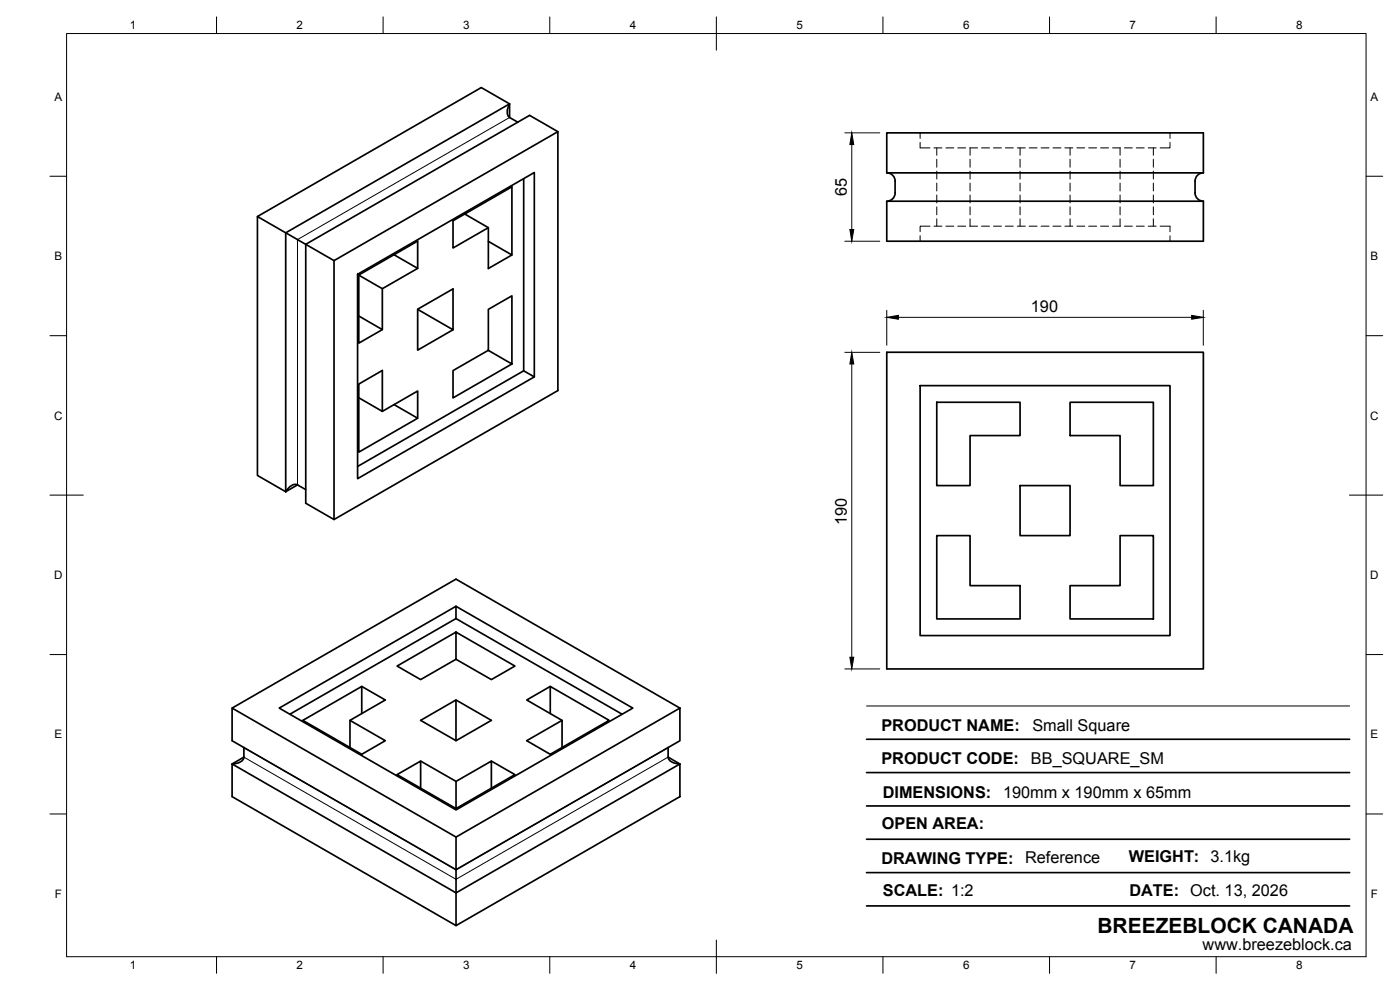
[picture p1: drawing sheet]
<svg xmlns="http://www.w3.org/2000/svg" width="420mm" height="297mm" viewBox="0 0 420 297" stroke-linecap="round" stroke-linejoin="round" font-family="sans-serif">
<!-- layer: Visible -->
<g fill="none" stroke="#000" stroke-width=".51">
<path d="M152.9 35.2v-4l-8.5-4.9-67.1 38.7 8.4 4.9M152.9 31.2l-67.2 38.7M152.9 35.2l2.5 1.5M152.9 31.2l-.3 .7a2.7 2.7 0 0 0 .3 3.3M167.4 39.5l-67.2 38.7-8.4-4.9M266.1 39.9h95v12h-95zM157.2 53.6v57.7l-49.9 28.7M266.1 51.8a2.51 2.51 0 0 1 2.5 2.6M268.6 54.4v3.5M268.6 57.9a2.51 2.51 0 0 1-2.5 2.5M358.6 54.4v3.5a2.51 2.51 0 0 0 2.6 2.5M361.2 51.8a2.51 2.51 0 0 0-2.6 2.6"/>
<path d="M77.3 65v77.6l8.4 4.9M85.7 69.9v77.6M85.8 69.8l6 3.5M91.8 73.3l67.1-38.7 8.5 4.9v77.7l-67.2 38.7-8.4-4.9zM100.2 78.2v77.7M118.3 76.4l7 4.1v-8.2l-17.6 10.2M139.5 64.2l7.1 4.1v12.3l7-4.1M146.6 68.3l-10.6 6.1v-8.2l17.6-10.1v20.4l-7-4.1M266.1 60.4h95v12h-95zM107.3 82.3l53.1-30.5v61.3l-53.1 30.5zM107.7 82.5v20.5l7-4.1M114.7 86.6v12.3l-7-4.1"/>
<path d="M125.3 80.5l-10.6 6.1-7-4M125.3 92.8l10.7 6.1v-12.2l-10.7 6.1v12.3l10.7-6.2M107.7 119.3l7 4.1v-12.2l-7 4v20.5l17.6-10.2-7-4.1M146.5 105.1l7.1 4.1-17.6 10.2v-8.2l10.6-6.1v-12.3l7-4v20.4M157.2 111.3l3.2 1.8M266.1 105.7h95v95h-95zM276.1 115.7h75v75h-75zM114.7 123.4l10.6-6.1v8.2M281.1 120.7h25v10h-15v15h-10zM321.1 120.7h25v25h-10v-15h-15zM89.3 145.5l2.5 1.4M89.3 145.5l-3.6 2"/>
<path d="M89.3 145.5a2.99 2.99 0 0 0-3.5 2M306.1 145.7h15v15h-15zM281.1 160.7h10v15h15v10h-25zM321.1 175.7h15v-15h10v25h-25zM136.8 189.7l-17.6 10.1 7 4.1 10.6-6.1v-8.1l17.7 10.1-7 4.1-10.7-6.1M136.8 181.9l-53 30.6 53.1 30.5 53-30.5-53.1-30.6v3.7M69.7 212.5l67.1-38.7 67.2 38.7M87 214.3l49.8-28.7 49.9 28.7M108.6 214.1v-8.1l-17.7 10.1 17.7 10.2 7-4.1-10.6-6.1M108.6 206l7 4-10.6 6.1v8.2M136.8 210l10.7 6.1-10.6 6.1-10.7-6.1 10.6-6.1v12.2M165.1 214.1v-8.1l17.7 10.1-17.7 10.2-7-4.1 10.6-6.1v8.2"/>
<path d="M165.1 206l-7 4 10.6 6.1M69.7 229.2l67.2 38.7v-7l-67.2-38.6v-9.8l67.2 38.6M73.2 227.2l-3.5 2v9.8l67.2 38.7M73.2 224.3v2.9M73.2 227.2a2.99 2.99 0 0 1-3.5 2M126.2 236.5v-8.1l-7 4 17.7 10.2M126.2 228.4l10.7 6v8.2M136.9 234.4l10.6-6v8.1M147.5 228.4l7 4-17.6 10.2M200.5 224.3v2.9l3.5 2-.8-.1a2.71 2.71 0 0 1-2.7-1.9M136.9 251.1l67.1-38.6v9.8l-67.1 38.6zM136.9 267.9l67.1-38.7v9.8l-67.1 38.7z"/>
</g>
<!-- layer: Hidden -->
<g fill="none" stroke="#000" stroke-width=".3">
<path d="M276.1 39.9v1.6M351.1 39.9v1.6M276.1 42.7v1.7h3M280.3 44.4h2.4M281.1 44.4v2.2M281.1 47.8v2.4M281.1 51.4v2.3M281.1 54.9v2.4M281.1 58.5v2.4M283.9 44.4h2.4M287.4 44.4h2.4M291 44.4h2.4"/>
<path d="M291.1 44.4v2.2M291.1 47.8v2.4M291.1 51.4v2.3M291.1 54.9v2.4M291.1 58.5v2.4M294.6 44.4h2.4M298.2 44.4h2.3M301.7 44.4h2.4M305.3 44.4h2.4M306.1 44.4v2.2M306.1 47.8v2.4M306.1 51.4v2.3"/>
<path d="M306.1 54.9v2.4M306.1 58.5v2.4M308.9 44.4h2.4M312.4 44.4h2.4M316 44.4h2.4M319.6 44.4h2.4M321.1 44.4v2.2M321.1 47.8v2.4M321.1 51.4v2.3M321.1 54.9v2.4M321.1 58.5v2.4M323.2 44.4h2.3"/>
<path d="M326.7 44.4h2.4M330.3 44.4h2.4M333.9 44.4h2.4M336.1 44.4v2.2M336.1 47.8v2.4M336.1 51.4v2.3M336.1 54.9v2.4M336.1 58.5v2.4M337.5 44.4h2.3M341 44.4h2.4M344.6 44.4h2.4M346.1 44.4v2.2"/>
<path d="M346.1 47.8v2.4M346.1 51.4v2.3M346.1 54.9v2.4M346.1 58.5v2.4M351.1 42.7v1.7h-2.9M276.1 70.7v1.7M279.1 67.9h-3v1.6M280.3 67.9h2.4M281.1 62.1v2.4M281.1 65.6v2.3M283.9 67.9h2.4M287.4 67.9h2.4"/>
<path d="M291 67.9h2.4M291.1 62.1v2.4M291.1 65.6v2.3M294.6 67.9h2.4M298.2 67.9h2.3M301.7 67.9h2.4M305.3 67.9h2.4M306.1 62.1v2.4M306.1 65.6v2.3M308.9 67.9h2.4M312.4 67.9h2.4M316 67.9h2.4"/>
<path d="M319.6 67.9h2.4M321.1 62.1v2.4M321.1 65.6v2.3M323.2 67.9h2.3M326.7 67.9h2.4M330.3 67.9h2.4M333.9 67.9h2.4M336.1 62.1v2.4M336.1 65.6v2.3M337.5 67.9h2.3M341 67.9h2.4M344.6 67.9h2.4"/>
<path d="M346.1 62.1v2.4M346.1 65.6v2.3M348.2 67.9h2.9v1.6M351.1 70.7v1.7"/>
</g>
<!-- layer: Visible Narrow -->
<path d="M152.9 35.2l-63.6 36.7v73.6M73.2 224.3l63.7 36.6 63.6-36.6M73.2 227.2l63.7 36.6 63.6-36.6" fill="none" stroke="#000" stroke-width=".3"/>
<!-- layer: BORDER -->
<g fill="none" stroke="#000" stroke-width=".3">
<path d="M20 10.1h390v276.9h-390zM65 5.1v5M115 5.1v5M165 5.1v5M215 5.1v10M265 5.1v5M315 5.1v5M365 5.1v5M15 52.9h5M410 52.9h5M15 100.7h5M410 100.7h5"/>
<path d="M15 148.6h10M405 148.6h10M15 196.4h5M410 196.4h5M15 244.2h5M410 244.2h5M65 287v5M115 287v5M165 287v5M215 282.1v9.9M265 287v5M315 287v5"/>
<path d="M365 287v5"/>
</g>
<!-- layer: TITLEBLOCK -->
<path d="M260.1 231.8h144.9M260.1 221.8h144.9M260.1 251.8h144.9M260.1 241.8h144.9M260.1 271.8h144.9M260.1 261.8h144.9" fill="none" stroke="#000" stroke-width=".51"/>
<path d="M260.1 211.8h144.9" fill="none" stroke="#000" stroke-width=".3"/>
<!-- layer: FD_Dimensions -->
<path d="M253.5 39.9h10.5M255.6 43.4v25.5M253.5 72.4h10.5M266.1 93.1v10.5M269.6 95.2h88M361.1 93.1v10.5M253.5 105.7h10.5M255.6 109.2v88M253.5 200.7h10.5" fill="none" stroke="#000" stroke-width=".3"/>
<path d="M255.6 39.9l.6 3.5h-1.1zM255.1 68.9h1.1l-.6 3.5zM266.1 95.2l3.5-.6v1.2zM357.6 94.6l3.5 .6-3.5 .6zM255.6 105.7l.6 3.5h-1.1zM255.1 197.2h1.1l-.6 3.5z" fill="#000" stroke="#000" stroke-width=".3"/>
<text font-size="6.3" x="329.4" y="279.8">BREEZEBLOCK CANADA</text>
<g font-size="4.9">
<text x="254.2" y="58.8" transform="rotate(-90 254.2 58.8)">65</text>
<text x="309.4" y="93.8">190</text>
<text x="254.2" y="157.4" transform="rotate(-90 254.2 157.4)">190</text>
<text x="264.5" y="219.4">PRODUCT NAME:</text>
<text x="309.8" y="219.2">Small Square</text>
<text x="264.5" y="229.4">PRODUCT CODE:</text>
<text x="309.4" y="229.2">BB_SQUARE_SM</text>
<text x="264.9" y="239.4">DIMENSIONS:</text>
<text x="301" y="239.5">190mm x 190mm x 65mm</text>
<text x="264.6" y="248.8">OPEN AREA:</text>
<text x="264.5" y="259.1">DRAWING TYPE:</text>
<text x="307.6" y="258.9">Reference</text>
<text x="338.8" y="258.7">WEIGHT: 3.1kg</text>
<text x="264.9" y="268.7">SCALE: 1:2</text>
<text x="339" y="268.9">DATE: Oct. 13, 2026</text>
<text x="360.9" y="285.1">www.breezeblock.ca</text>
</g>
<g font-size="3.5">
<text x="39" y="8.8">1</text>
<text x="89" y="8.8">2</text>
<text x="139" y="8.8">3</text>
<text x="189" y="8.8">4</text>
<text x="239" y="8.8">5</text>
<text x="289" y="8.8">6</text>
<text x="339" y="8.8">7</text>
<text x="389" y="8.8">8</text>
<text x="16.3" y="30.2">A</text>
<text x="411.3" y="30.2">A</text>
<text x="16.3" y="78">B</text>
<text x="411.3" y="78">B</text>
<text x="16.2" y="125.9">C</text>
<text x="411.2" y="125.9">C</text>
<text x="16.2" y="173.7">D</text>
<text x="411.2" y="173.7">D</text>
<text x="16.3" y="221.6">E</text>
<text x="411.3" y="221.6">E</text>
<text x="16.4" y="269.4">F</text>
<text x="411.4" y="269.4">F</text>
<text x="39" y="290.8">1</text>
<text x="89" y="290.8">2</text>
<text x="139" y="290.8">3</text>
<text x="189" y="290.8">4</text>
<text x="239" y="290.8">5</text>
<text x="289" y="290.8">6</text>
<text x="339" y="290.8">7</text>
<text x="389" y="290.8">8</text>
</g>
</svg>
